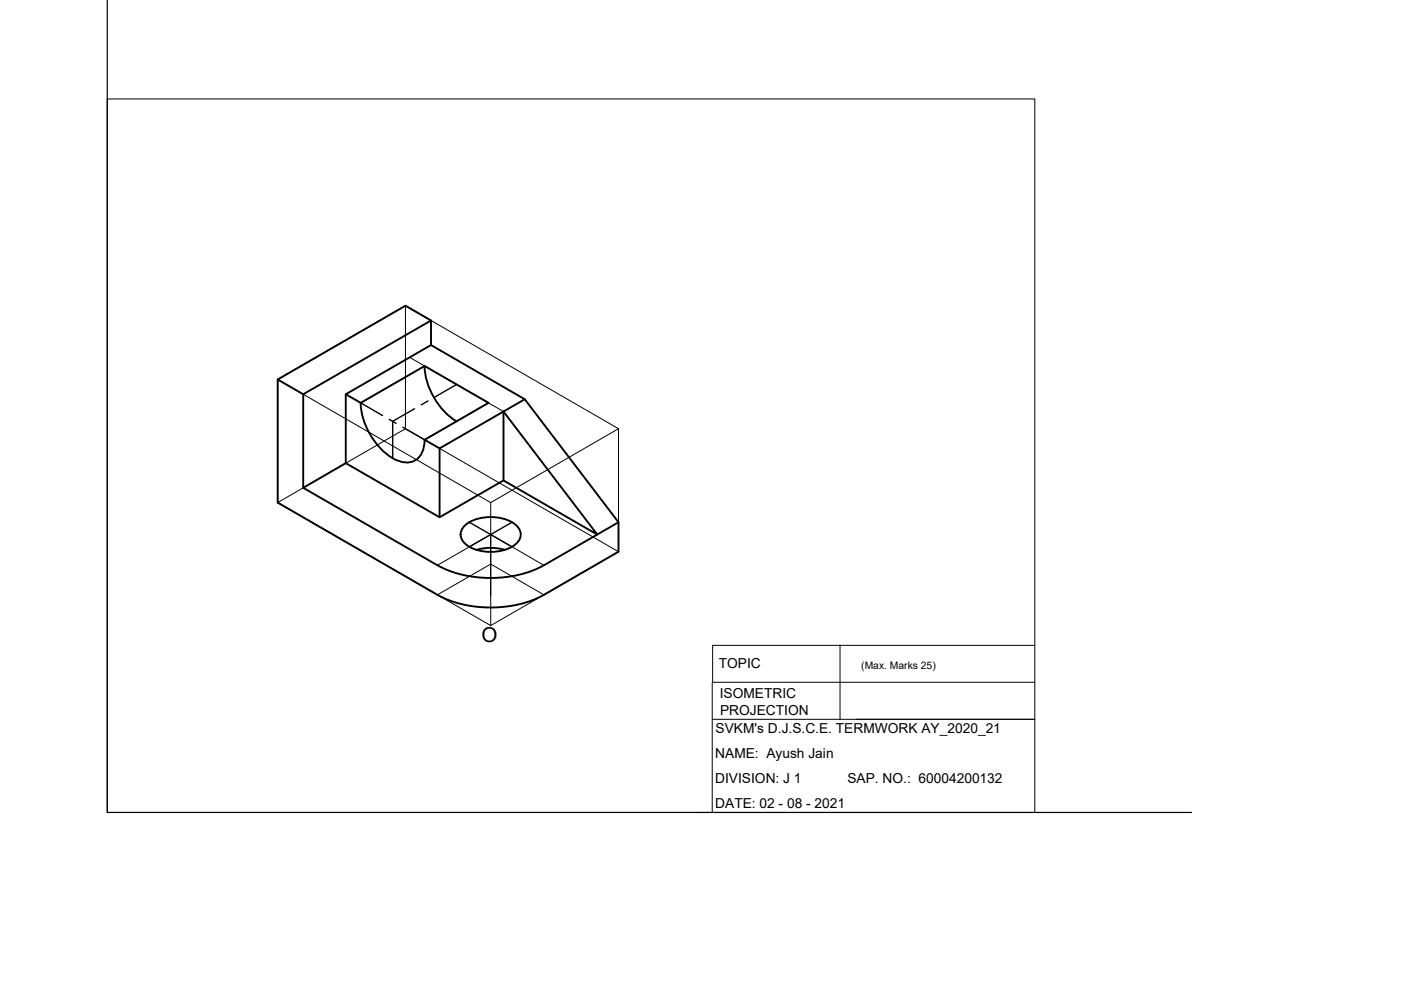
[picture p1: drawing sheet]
<svg xmlns="http://www.w3.org/2000/svg" width="297mm" height="210mm" viewBox="0 0 297 210" stroke-linecap="round" stroke-linejoin="round" font-family="sans-serif">
<!-- layer: 0 -->
<path d="M22.7 -.1v172.4h230" fill="none" stroke="#000" stroke-width=".25"/>
<!-- layer: TEMPLATE -->
<path d="M22.7 21h196.7v151.3h-196.7zM178.1 136.8v15.7M219.4 136.8h-68.3v7.9h68.3M151 144.7v7.8M181.5 152.5h37.9h-68.4v19.8M147.6 172.3h71.5" fill="none" stroke="#000" stroke-width=".21"/>
<!-- layer: Projection -->
<path d="M86 64.8v26.1l-27.1 15.7M86.9 75.8l19.9 11.5M90 77.6l-13.5 7.8M58.9 80.5l45.1 26.1v26l-45.1-26zM58.9 80.5l27.1-15.7 45.1 26.1M86 90.9l45.1 26.1M103.6 85.4l-13.6 7.8M104 106.6l27.1-15.7v26.1l-27.1 15.6M104 113.3l-11.3 6.6M115.3 119.9l-11.3-6.6v13.1M92.7 126.1l11.3-6.5 11.3 6.5" fill="none" stroke="#000" stroke-width=".21"/>
<!-- layer: Object -->
<g fill="none" stroke="#000" stroke-width=".4">
<path d="M90 77.6a15 15 0 0 0 6.8 11.7M91.4 68v5.2l19.9 11.5-18.1 10.4-3.2-1.9 13.6-7.8-13.6-7.8-13.5 7.8M91.4 73.2l-18.1 10.4 3.2 1.8M58.9 80.5l5.4 3.1M73.3 83.6v14.6l-9 5.2M76.5 85.4a14.6 14.6 0 0 0 7.7 12.2 3.8 3.8 0 0 0 5.7-3.3l.1-1.1M93.2 95.1v14.6l-19.9-11.5M111.3 84.7l19.8 26v6.3l-15.8 9.1a25 25 0 0 1-22.6 0l-33.8-19.5v-26.1l27.1-15.7 5.4 3.2-27.1 15.6v19.8M64.3 103.4l28.4 16.4a25 25 0 0 0 22.6 0l15.8-9.1M98.5 111.5a9.2 9.2 0 0 1 11 0 2.55 2.55 0 0 1-.6 4.2 9.4 9.4 0 0 1-10.4-.5 2.43 2.43 0 0 1 0-3.7zM99.5 110.7v.1M101 116.6a10.6 10.6 0 0 1 6 0"/>
<path d="M106.8 101.9l19.8 11.4-19.8-26v14.6l-13.6 7.8M108.5 110.7l.1 .1"/>
</g>
<!-- layer: Centtre -->
<path d="M76.5 85.4l4.6 2.7M82.5 88.9l1.5 .9M85.4 90.6l4.6 2.6M87.9 86.7l-4.6 2.6v7.9M90.7 85l-1.4 .8M96.8 81.5l-4.6 2.7M99.5 110.7l9 5.2M108.5 110.7l-9 5.2" fill="none" stroke="#000" stroke-width=".3"/>
<text font-size="4.4" x="102.1" y="136.1">O</text>
<g font-size="2.9">
<text x="152.4" y="141.7">TOPIC</text>
<text x="152.6" y="148.1">ISOMETRIC</text>
<text x="151.7" y="155.5">SVKM's D.J.S.C.E. TERMWORK AY_2020_21</text>
<text x="152.7" y="151.6">PROJECTION</text>
<text x="151.6" y="160.8">NAME: Ayush Jain</text>
<text x="151.6" y="166">DIVISION: J 1</text>
<text x="179.7" y="166">SAP. NO.: 60004200132</text>
<text x="151.6" y="171.3">DATE: 02 - 08 - 2021</text>
</g>
<text font-size="2.2" x="182.6" y="141.7">(Max. Marks 25)</text>
</svg>
